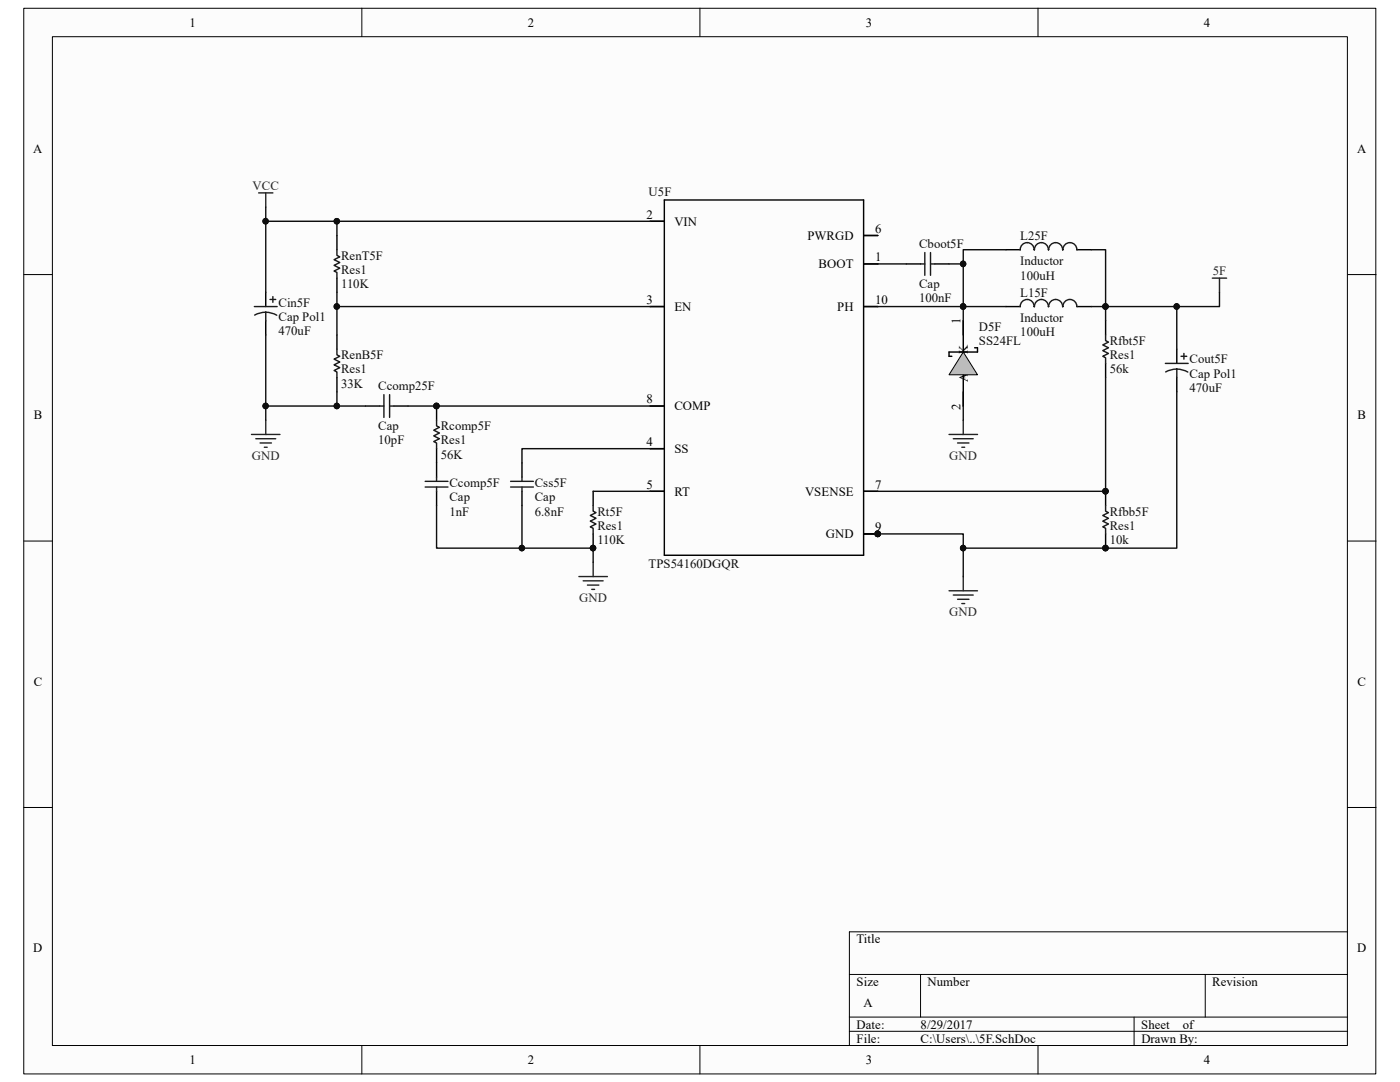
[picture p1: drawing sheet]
<svg xmlns="http://www.w3.org/2000/svg" width="279mm" height="216mm" viewBox="0 0 279 216" stroke-linecap="round" stroke-linejoin="round" font-family="sans-serif">
<path d="M4.8 1.7h269.8v212.6h-269.8z" fill="#fcfcfc"/>
<path d="M4.7 1.7h269.9v212.6h-269.9z" fill="none" stroke="#000" stroke-width=".2"/>
<path d="M10.5 7.4h258.4v201.2h-258.4z" fill="#fcfcfc"/>
<g fill="none" stroke="#000" stroke-width=".2">
<path d="M10.5 7.3h258.4v201.3h-258.4zM72.2 1.6v5.7M139.7 1.6v5.7M207.2 1.6v5.7M4.7 54.8h5.7M268.9 54.8h5.7M4.7 108h5.7M268.9 108h5.7M4.7 161.1h5.7M268.9 161.1h5.7M169.5 194.4h99.4M183.7 194.4v8.5"/>
<path d="M240.5 194.4v8.5M268.9 185.9h-99.4v22.7M72.2 208.6v5.7M139.7 208.6v5.7M169.5 202.9h99.4M169.5 205.8h99.4M207.2 208.6v5.7M226.3 202.9v5.7"/>
</g>
<g fill="none" stroke="#000" stroke-width=".28">
<path d="M132.6 39.9h39.8v70.9h-39.8zM53 58.3v2.9M67.2 47v2.8M67.2 55.5v2.8M129.7 44.2h2.9M172.4 52.7h2.8M172.4 47h2.8M180.9 52.7h2.8M186.6 52.7h2.8M53 64v2.8M67.2 66.8v2.9M67.2 75.3v2.9"/>
<path d="M129.7 61.2h2.9M172.4 61.2h2.8M192.2 64v17M194.5 69.4h.6v.8h-5.7v.9h.6M72.9 81h2.9M78.6 81h2.8M87.1 81v2.9M87.1 89.5v5.7M87.1 98v2.9M104.2 92.4v2.8M104.2 98v2.9M118.4 98v2.9"/>
<path d="M129.7 81h2.9M129.7 89.5h2.9M129.7 98h2.9M172.4 98h2.8M118.4 106.5v2.9M172.4 106.5h2.8"/>
</g>
<g fill="none" stroke="#1c1c1c" stroke-width=".28">
<path d="M53.9 59.8h1.1M54.5 59.2v1.1M67.2 49.8v1.2l.6 .2-1.1 .6 1.1 .6-1.1 .5 1.1 .6-1.1 .6 .5 .3v1.1M183.7 52.7h.9M184.6 50.4v4.5M185.7 50.4v4.5M185.7 52.7h.9M50.8 61.2h4.5M53 62.3v1.7M53 62.3l1 .1 1.2 .5M53 62.3l-.9 .1-1.3 .5M67.2 69.7v1.1l.6 .3-1.1 .6 1.1 .5-1.1 .6 1.1 .6-1.1 .5 .5 .3v1.1"/>
<path d="M76.6 78.8v4.5M77.8 78.8v4.5M75.8 81h.8M77.8 81h.8M84.9 96h4.5M84.9 97.2h4.5M87.1 95.2v.8M87.1 97.2v.8M87.1 83.9v1.1l.6 .3-1.1 .5 1.1 .6-1.1 .6 1.1 .5-1.1 .6 .5 .3v1.1M101.9 96h4.5M101.9 97.2h4.5M104.2 95.2v.8"/>
<path d="M104.2 97.2v.8M118.4 100.9v1.1l.5 .3-1.1 .6 1.1 .5-1.1 .6 1.1 .6-1.1 .5 .6 .3v1.1"/>
</g>
<g fill="#0e0e0e" stroke="#0e0e0e" stroke-width=".2">
<circle cx="87.1" cy="81" r=".55"/>
<circle cx="118.3" cy="109.4" r=".55"/>
<circle cx="175.2" cy="106.5" r=".55"/>
</g>
<path d="M51.6 38.5h2.9M53 38.5v2.8M50.2 86.7h5.7M51 87.5h4M51.9 88.4h2.3M52.8 89.2h.5M53 83.9v2.8M115.5 115h5.7M116.4 115.9h4M117.2 116.7h2.3M118.1 117.6h.6M118.4 112.2v2.8" fill="none" stroke="#262626" stroke-width=".28"/>
<path d="M192.2 70.2l2.9 4.6h-5.7z" fill="#c0c0c0"/>
<path d="M192.2 70.2l2.9 4.6h-5.7z" fill="none" stroke="#000" stroke-width=".2"/>
<path d="M200.8 49.8h2.8M215 49.8h2.8M200.8 61.2h2.8M215 61.2h2.8M220.6 64v2.8M220.6 72.5v2.8M234.9 69.7v2.8M234.9 75.3v2.9M220.6 98v2.9M220.6 106.5v2.9" fill="none" stroke="#000" stroke-width=".28"/>
<g fill="none" stroke="#1c1c1c" stroke-width=".28">
<path d="M203.6 49.8a1.39 1.39 0 0 1 1.4-1.4 1.39 1.39 0 0 1 1.4 1.4M206.4 49.8a1.39 1.39 0 0 1 1.4-1.4 1.39 1.39 0 0 1 1.4 1.4M209.3 49.8a1.39 1.39 0 0 1 1.4-1.4 1.39 1.39 0 0 1 1.4 1.4M212.1 49.8a1.39 1.39 0 0 1 1.4-1.4 1.39 1.39 0 0 1 1.4 1.4M206.4 61.2a1.39 1.39 0 0 0-1.4-1.4 1.39 1.39 0 0 0-1.4 1.4M209.2 61.2a1.39 1.39 0 0 0-1.4-1.4 1.39 1.39 0 0 0-1.4 1.4M212.1 61.2a1.39 1.39 0 0 0-1.4-1.4 1.39 1.39 0 0 0-1.4 1.4M214.9 61.2a1.39 1.39 0 0 0-1.4-1.4 1.39 1.39 0 0 0-1.4 1.4M220.6 66.8v1.2l.6 .3-1.1 .5 1.1 .6-1.1 .6 1.1 .5-1.1 .6 .5 .3v1.1M232.6 72.5h4.5M234.9 73.6v1.7M234.9 73.6l.9 .1 1.3 .5"/>
<path d="M234.9 73.6l-1 .1-1.3 .5M235.7 71.1h1.1M236.3 70.5v1.2M220.6 100.9v1.1l.6 .3-1.1 .6 1.1 .5-1.1 .6 1.1 .6-1.1 .5 .5 .3v1.1"/>
</g>
<path d="M242 55.5h2.8M243.4 55.5v2.8M189.4 86.7h5.7M190.3 87.5h3.9M191.1 88.4h2.3M192 89.2h.5M192.2 83.9v2.8M189.4 117.9h5.7M190.3 118.7h3.9M191.1 119.6h2.3M192.2 115v2.9M192 120.4h.5" fill="none" stroke="#262626" stroke-width=".28"/>
<g fill="#0e0e0e" stroke="#0e0e0e" stroke-width=".2">
<circle cx="220.6" cy="98" r=".55"/>
<circle cx="220.6" cy="109.4" r=".55"/>
<circle cx="53" cy="81" r=".55"/>
<circle cx="67.2" cy="44.1" r=".55"/>
<circle cx="67.2" cy="61.2" r=".55"/>
<circle cx="67.2" cy="81" r=".55"/>
<circle cx="87.1" cy="81" r=".55"/>
<circle cx="53" cy="44.1" r=".55"/>
<circle cx="104.1" cy="109.4" r=".55"/>
<circle cx="118.3" cy="109.4" r=".55"/>
<circle cx="192.2" cy="52.6" r=".55"/>
<circle cx="192.2" cy="61.2" r=".55"/>
<circle cx="192.2" cy="109.4" r=".55"/>
<circle cx="175.2" cy="106.5" r=".55"/>
<circle cx="220.6" cy="61.2" r=".55"/>
<circle cx="234.8" cy="61.2" r=".55"/>
</g>
<g fill="none" stroke="#0e0e0e" stroke-width=".28">
<path d="M53 44.2h76.7M53 41.3v17M67.2 58.3v2.9h62.5M67.2 44.2v2.8M175.2 52.7h5.7M189.4 52.7h2.8v11.3M200.8 49.8h-8.6v2.9M217.8 49.8h2.8v11.4h14.3v8.5M243.4 58.3v2.9h-8.5M53 66.8v17.1M67.2 78.2v2.8h-14.2M67.2 61.2v5.6"/>
<path d="M175.2 61.2h25.6M217.8 61.2h2.8v2.8M220.6 75.3v22.7h-45.4M234.9 78.2v31.2h-42.7M67.2 81h5.7M81.4 81h48.3M118.4 98h11.3M129.7 89.5h-25.5v2.9M192.2 81v2.9M87.1 100.9v8.5h31.3v2.8M104.2 100.9v8.5M175.2 106.5h17v8.5"/>
</g>
<g font-size="2.5">
<text x="37.8" y="5.3">1</text>
<text x="105.3" y="5.3">2</text>
<text x="172.8" y="5.3">3</text>
<text x="240.2" y="5.3">4</text>
<text x="6.6" y="30.5">A</text>
<text x="270.8" y="30.5">A</text>
<text x="129" y="43.6">2</text>
<text x="134.6" y="45">VIN</text>
<text x="161.1" y="47.8">PWRGD</text>
<text x="174.6" y="46.4">6</text>
<text x="163.4" y="53.5">BOOT</text>
<text x="174.6" y="52.1">1</text>
<text x="129" y="60.6">3</text>
<text x="134.6" y="62">EN</text>
<text x="167.1" y="62">PH</text>
<text x="174.6" y="60.6">10</text>
<text x="191.7" y="64.6" transform="rotate(-90 191.7 64.6)">1</text>
<text x="193.1" y="70.7" transform="rotate(-90 193.1 70.7)">K</text>
<text x="193.1" y="76.2" transform="rotate(-90 193.1 76.2)">A</text>
<text x="6.7" y="83.7">B</text>
<text x="129" y="80.5">8</text>
<text x="134.6" y="81.9">COMP</text>
<text x="191.7" y="81.7" transform="rotate(-90 191.7 81.7)">2</text>
<text x="270.9" y="83.7">B</text>
<text x="129" y="89">4</text>
<text x="134.6" y="90.4">SS</text>
<text x="129" y="97.5">5</text>
<text x="134.6" y="98.9">RT</text>
<text x="160.7" y="98.9">VSENSE</text>
<text x="174.6" y="97.5">7</text>
<text x="164.8" y="107.4">GND</text>
<text x="174.6" y="106">9</text>
<text x="6.7" y="136.8">C</text>
<text x="270.9" y="136.8">C</text>
<text x="6.6" y="190">D</text>
<text x="170.9" y="188.2">Title</text>
<text x="270.8" y="190">D</text>
<text x="170.9" y="196.7">Size</text>
<text x="185.1" y="196.7">Number</text>
<text x="241.9" y="196.7">Revision</text>
<text x="172.3" y="201">A</text>
<text x="170.9" y="205.2">Date:</text>
<text x="170.9" y="208.1">File:</text>
<text x="183.7" y="208.1">C:\Users\..\5F.SchDoc</text>
<text x="183.7" y="205.2">8/29/2017</text>
<text x="227.8" y="205.2">Sheet</text>
<text x="227.8" y="208.1">Drawn By:</text>
<text x="236" y="205.2">of</text>
<text x="37.8" y="212.3">1</text>
<text x="105.3" y="212.3">2</text>
<text x="172.8" y="212.3">3</text>
<text x="240.2" y="212.3">4</text>
</g>
<g font-size="2.5" fill="#262626">
<text x="50.4" y="37.9">VCC</text>
<text x="242" y="54.9">5F</text>
<text x="50.2" y="91.8">GND</text>
<text x="189.4" y="91.8">GND</text>
<text x="115.6" y="120.2">GND</text>
<text x="189.4" y="123">GND</text>
</g>
<g font-size="2.5" fill="#0e0e0e">
<text x="129.5" y="39.1">U5F</text>
<text x="203.6" y="47.8">L25F</text>
<text x="68.1" y="51.8">RenT5F</text>
<text x="183.4" y="49.6">Cboot5F</text>
<text x="203.6" y="53">Inductor</text>
<text x="68.1" y="57.5">110K</text>
<text x="68.1" y="54.7">Res1</text>
<text x="183.4" y="57.5">Cap</text>
<text x="203.6" y="59.2">L15F</text>
<text x="203.6" y="55.8">100uH</text>
<text x="55.6" y="61.2">Cin5F</text>
<text x="55.6" y="64">Cap Pol1</text>
<text x="183.4" y="60.3">100nF</text>
<text x="195.4" y="66">D5F</text>
<text x="203.6" y="64.3">Inductor</text>
<text x="55.6" y="66.8">470uF</text>
<text x="68.1" y="71.7">RenB5F</text>
<text x="195.4" y="68.8">SS24FL</text>
<text x="203.6" y="67.1">100uH</text>
<text x="221.5" y="68.8">Rfbt5F</text>
<text x="221.5" y="71.7">Res1</text>
<text x="68.1" y="77.3">33K</text>
<text x="68.1" y="74.5">Res1</text>
<text x="75.5" y="77.9">Ccomp25F</text>
<text x="221.5" y="74.5">56k</text>
<text x="237.4" y="72.5">Cout5F</text>
<text x="237.4" y="75.4">Cap Pol1</text>
<text x="237.4" y="78.2">470uF</text>
<text x="75.5" y="88.7">10pF</text>
<text x="75.5" y="85.9">Cap</text>
<text x="88" y="85.9">Rcomp5F</text>
<text x="88" y="88.7">Res1</text>
<text x="88" y="91.5">56K</text>
<text x="89.7" y="97.2">Ccomp5F</text>
<text x="89.7" y="100">Cap</text>
<text x="106.7" y="97.2">Css5F</text>
<text x="106.7" y="100">Cap</text>
<text x="89.7" y="102.9">1nF</text>
<text x="106.7" y="102.9">6.8nF</text>
<text x="119.2" y="102.9">Rt5F</text>
<text x="119.2" y="105.7">Res1</text>
<text x="221.5" y="102.9">Rfbb5F</text>
<text x="221.5" y="105.7">Res1</text>
<text x="119.2" y="108.5">110K</text>
<text x="129.5" y="113.4">TPS54160DGQR</text>
<text x="221.5" y="108.5">10k</text>
</g>
</svg>
